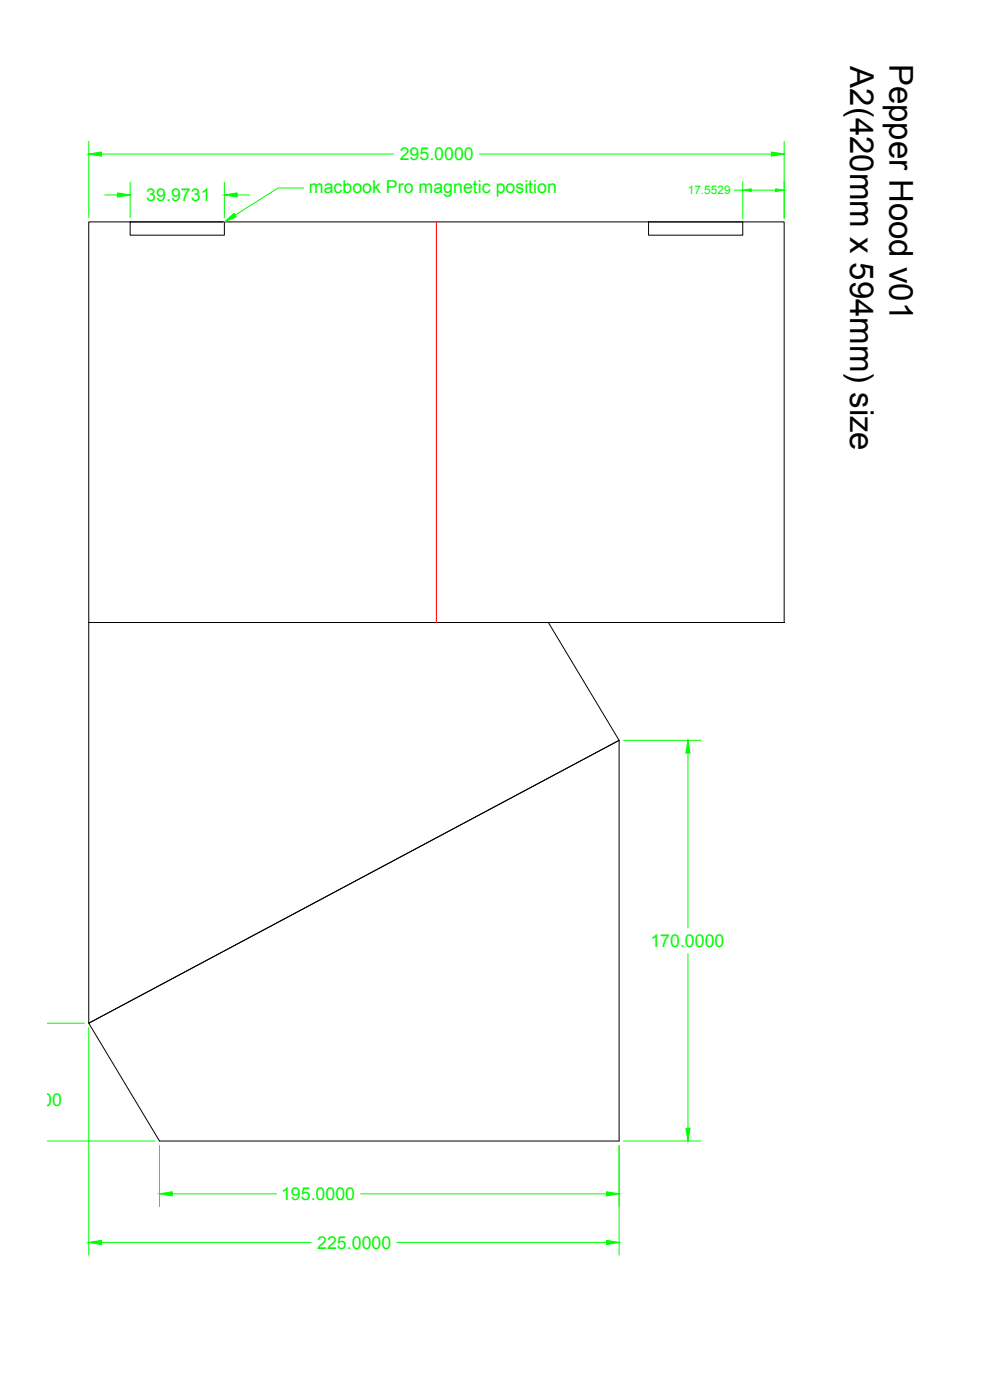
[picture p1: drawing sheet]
<svg xmlns="http://www.w3.org/2000/svg" width="420mm" height="594mm" viewBox="0 0 420 594" stroke-linecap="round" stroke-linejoin="round" font-family="sans-serif">
<path d="M37.7 94.2h295v169.9h-295zM55.2 94.2h40v5.6h-40zM275.1 94.2h40v5.6h-40zM37.7 264.1h194.9l30.1 50-225 120zM37.7 434.1l225-120v170h-195z" fill="none" stroke="#000" stroke-width=".42"/>
<g fill="none" stroke="#0f0" stroke-width=".42">
<path d="M37.7 59.9v32.4M332.7 59.9v33M43.1 65.4h123.9M55.2 77.3v15M95.2 77.3v15M128.8 79.8h-10.8l-18.2 11.5M203.3 65.4h124M315.1 77.1v15.8M44.4 82.7h5.4M100.6 82.7h5.4M311.5 80.7h3.6M318.7 80.7h10.3"/>
<path d="M264.5 314.1h32.8M291.9 319.5v74.2M291.9 404.6v74.1M20 434.1h15.8M37.7 436v96.6M20 484.1h45.8M67.7 486v25.9M262.7 486v46.6M264.5 484.1h32.8M73.1 506.5h44.2M153 506.5h104.3M43.1 527.1h88.9"/>
<path d="M168.3 527.1h89"/>
</g>
<g fill="#0f0" stroke="#0f0" stroke-width=".42">
<path d="M37.7 65.4l5.4-.9v1.8z"/>
<path d="M327.3 64.5l5.4 .9-5.4 .9z"/>
<path d="M67.7 506.5l5.4-.9v1.8z"/>
<path d="M257.3 505.6l5.4 .9-5.4 .9z"/>
<path d="M37.7 527.1l5.4-.9v1.9z"/>
<path d="M257.3 526.2l5.4 .9-5.4 1z"/>
<path d="M329 80.1l3.7 .6-3.7 .6z"/>
<path d="M315.1 80.7l3.6-.6v1.2z"/>
<path d="M49.8 81.8l5.4 .9-5.4 .9z"/>
<path d="M95.2 82.7l5.4-.9v1.8z"/>
<path d="M95.2 94.2l4.1-3.7 .9 1.5z"/>
<path d="M291.9 314.1l.9 5.4h-1.8z"/>
<path d="M291 478.7h1.8l-.9 5.4z"/>
</g>
<path d="M185.1 94.2v169.9" fill="none" stroke="#f00" stroke-width=".42"/>
<g font-size="14">
<text x="360.7" y="28.2" transform="rotate(90 360.7 28.2)">A2(420mm x 594mm) size</text>
<text x="377.4" y="27.1" transform="rotate(90 377.4 27.1)">Pepper Hood v01</text>
</g>
<g font-size="7.5" fill="#00f900">
<text x="169.6" y="68">295.0000</text>
<text x="131" y="81.7">macbook Pro magnetic position</text>
<text x="62.1" y="85.4">39.9731</text>
<text x="275.9" y="401.8">170.0000</text>
<text x="-1" y="469.1">50.0000</text>
<text x="119.2" y="509.2">195.0000</text>
<text x="134.6" y="529.8">225.0000</text>
</g>
<text font-size="5" fill="#00f900" x="291.8" y="82.5">17.5529</text>
</svg>
